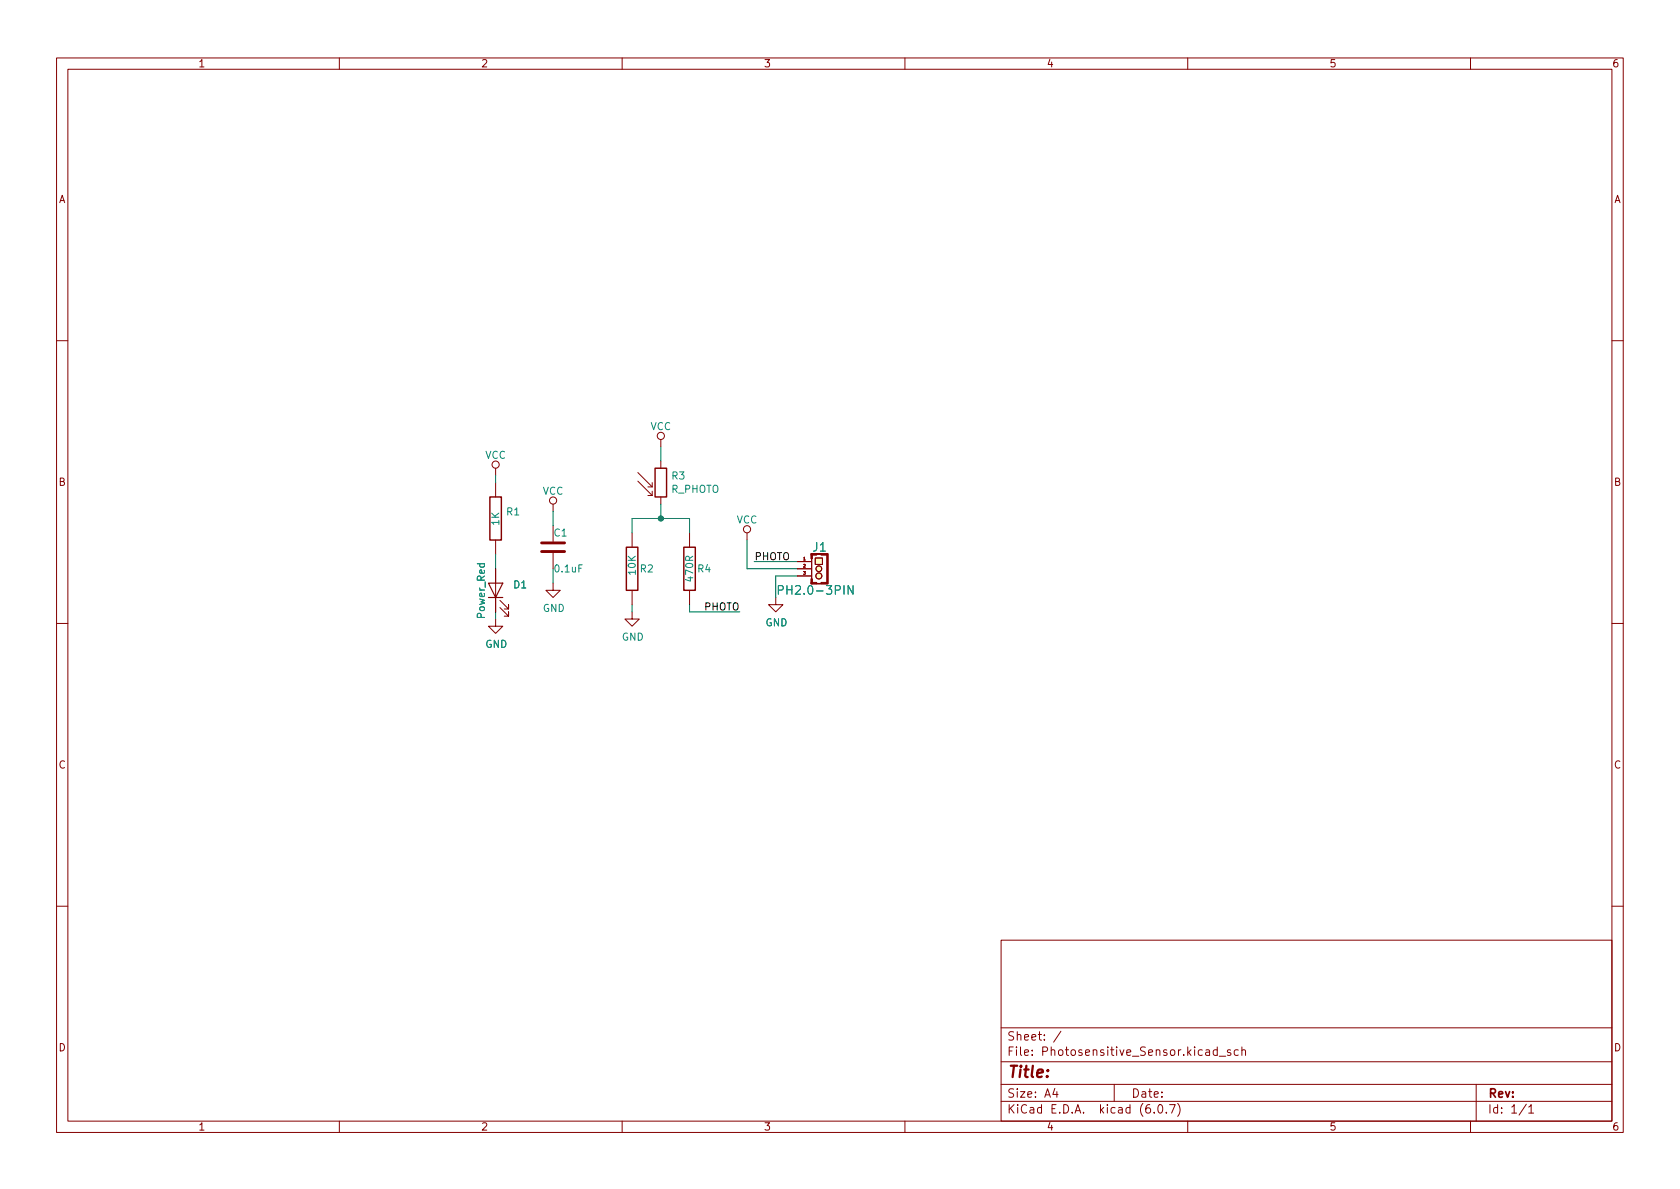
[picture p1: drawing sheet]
<svg xmlns="http://www.w3.org/2000/svg" width="297mm" height="210mm" viewBox="0 0 297 210" stroke-linecap="round" stroke-linejoin="round" font-family="sans-serif">
<g fill="none" stroke="#840000" stroke-width=".18">
<path d="M10 10.2h277v190.1h-277zM12 12.2h273v186.1h-273zM60 10.2v2M110 10.2v2M160 10.2v2M210 10.2v2M260 10.2v2M10 60.2h2M116.8 77.7v1.3M285 60.2h2M87.6 82.8v1.3M87.6 85.3v2.6"/>
<path d="M87.6 95.5v2.5M97.8 89.1v1.3M97.8 93v2.8M97.8 97.8v2.8M111.8 94.2v2.6M112.8 85.1l2.5 2.5M112.8 83.6l2.5 2.5M114.6 87.6h.7M114.6 86.1h.7M115.3 85.3v.8M115.3 86.9v.7M116.8 81.5v1.3"/>
<path d="M116.8 87.9v1.2M121.9 94.2v2.6M132.1 94.2v1.3M141 99.3h2.5M143.5 97.9h2.8v5.3h-2.8zM143.5 98.8v3.6M144.1 98.7h1.3v1.1h-1.3zM10 110.2h2M87.6 109.5v1.2h1.3l-1.3 1.3-1.2-1.3h1.2M87.6 100.6v7.6M88.4 107.4l1.5 1.6v-.8v.8h-.7M88.4 106.2l1.5 1.5v-.8v.8h-.7"/>
<path d="M97.8 103.1v1.3h1.3l-1.3 1.3-1.3-1.3h1.3M111.8 108.2v1.3h1.2l-1.2 1.2-1.3-1.2h1.3M111.8 104.4v2.5M121.9 104.4v2.5M137.2 105.7v1.2h1.2l-1.2 1.3-1.3-1.3h1.3M141 100.6h2.5M141 101.8h2.5M285 110.2h2M10 160.2h2M177 166.3h108v32h-108zM285 160.2h2M60 198.3v2"/>
<path d="M110 198.3v2M160 198.3v2M177 194.8h108M177 191.8h108M177 187.8h108M177 181.8h108M186.5 192.5l-.4 1h1M186.9 193v1M187.6 182.4l-1.3 1.9M197 191.8v3M204.1 196.7v.1M204.9 195.4l.2-.1a.81 .81 0 0 1 .6 .7 .81 .81 0 0 1-.3 .8h-.2a.81 .81 0 0 1-.6-.6 .81 .81 0 0 1 .3-.8z"/>
<path d="M206.2 196.7v.1M206.8 195.3h1l-.7 1.5M208.2 195.1a1.72 1.72 0 0 1 0 2.3M210 198.3v2M215.2 185.7l-.4-.1-.3 .3v.4l.1 .3h.6M215.2 185.1v1.5M215.6 186.8h1.1M217.6 185.7l-.4-.1-.2 .2 .1 .3 .5 .1v.4h-.6M218.9 185.7l-.4-.1-.3 .3v.4l.2 .3h.5M219.6 185.8l.2-.2 .3 .1 .1 .9M219.6 185.1v1.5M260 198.3v2"/>
<path d="M261 191.8v6.5M269.9 195.3l-1.3 1.9M270.3 195.8l.4-.5v1.5M270.3 196.8h.9"/>
<circle cx="116.8" cy="77.1" r=".63"/>
<circle cx="87.6" cy="82.2" r=".63"/>
<circle cx="97.8" cy="88.5" r=".63"/>
<circle cx="132.1" cy="93.6" r=".63"/>
<circle cx="144.8" cy="101.8" r=".53"/>
<circle cx="144.8" cy="100.6" r=".51"/>
</g>
<g fill="#ffffc2" stroke="#ffffc2" stroke-width=".18">
<path d="M144.1 98.7h1.3v1.1h-1.3z"/>
<circle cx="144.8" cy="101.8" r=".53"/>
<circle cx="144.8" cy="100.6" r=".51"/>
</g>
<g fill="#840000" stroke="#840000" stroke-width=".18">
<path d="M146.2 97.9h.2v5.3h-.2z"/>
<path d="M145.2 97.9h1.1v.3h-1.1z"/>
<path d="M143.4 102.4h.2v.8h-.2z"/>
<path d="M143.4 97.9h.2v.9h-.2z"/>
</g>
<path d="M137.6 104.4l.7-.1 .2-.2-.1-.4-.2-.1h-.6v1.5M150.8 103.6v1.5l-.8-1.5v1.5" fill="none" stroke="#008484" stroke-width=".18"/>
<path d="M86.6 87.9h2v7.6h-2zM110.7 96.8h2.1v7.6h-2.1zM115.8 82.8h2.1v5.1h-2.1zM120.9 96.8h2v7.6h-2z" fill="none" stroke="#840000" stroke-width=".25"/>
<path d="M86.4 103.1h2.5l-1.3 2.6zM86.4 105.7h2.5" fill="none" stroke="#840000" stroke-width=".2"/>
<path d="M95.8 97.5h4M95.8 96h4" fill="none" stroke="#840000" stroke-width=".51"/>
<g fill="none" stroke="#008400" stroke-width=".18">
<path d="M116.8 79v2.5M87.6 84.1v1.2M87.6 98v2.6M97.8 90.4v2.6M111.8 94.2v-2.5h10.1v2.5M116.8 89.1v2.6M132.1 95.5v5.1h8.9M133.3 99.3h7.7M87.6 108.2v1.3M97.8 100.6v2.5M111.8 106.9v1.3M121.9 106.9v1.3h8.9"/>
<path d="M141 101.8h-3.8v3.9"/>
</g>
<circle cx="116.8" cy="91.7" r=".46" fill="#008400" stroke="#008400" stroke-width=".18"/>
<text font-size="2.8" fill="#840000" x="178" y="190.6">Title:</text>
<g font-size="2.1" fill="#008484">
<text x="143.7" y="97.5">J1</text>
<text x="138.6" y="105.2">PH2.0-3PIN</text>
</g>
<g font-size="2.1" fill="#840000">
<text x="178" y="184">Sheet: /</text>
<text x="178" y="186.7">File: Photosensitive_Sensor.kicad_sch</text>
<text x="178" y="196.9">KiCad E.D.A. kicad (6.0.7)</text>
<text x="178" y="194.1">Size: A4</text>
<text x="200" y="194.1">Date:</text>
<text x="263" y="194.1">Rev:</text>
<text x="263" y="196.9">Id: 1/1</text>
</g>
<g font-size="1.8" fill="#840000">
<text x="35" y="11.9">1</text>
<text x="85" y="11.9">2</text>
<text x="135" y="11.9">3</text>
<text x="185" y="11.9">4</text>
<text x="235" y="11.9">5</text>
<text x="285" y="11.9">6</text>
<text x="10.3" y="35.9">A</text>
<text x="285.3" y="35.9">A</text>
<text x="10.3" y="85.9">B</text>
<text x="285.3" y="85.9">B</text>
<text x="10.3" y="135.9">C</text>
<text x="285.3" y="135.9">C</text>
<text x="10.3" y="185.9">D</text>
<text x="285.3" y="185.9">D</text>
<text x="35" y="199.9">1</text>
<text x="85" y="199.9">2</text>
<text x="135" y="199.9">3</text>
<text x="185" y="199.9">4</text>
<text x="235" y="199.9">5</text>
<text x="285" y="199.9">6</text>
</g>
<g font-size="1.8" fill="#008484">
<text x="115" y="76">VCC</text>
<text x="85.8" y="81.1">VCC</text>
<text x="95.9" y="87.5">VCC</text>
<text x="118.7" y="87.1">R_PHOTO</text>
<text x="118.8" y="84.8">R3</text>
<text x="88.3" y="92.9" transform="rotate(-90 88.3 92.9)">1K</text>
<text x="89.6" y="91.1">R1</text>
<text x="98" y="94.9">C1</text>
<text x="130.2" y="92.6">VCC</text>
<text x="98.2" y="101.2">0.1uF</text>
<text x="112.4" y="101.6" transform="rotate(-90 112.4 101.6)">10K</text>
<text x="113.2" y="101.2">R2</text>
<text x="123.4" y="101.2">R4</text>
<text x="90.8" y="104">D1</text>
<text x="122.6" y="102.7" transform="rotate(-90 122.6 102.7)">470R</text>
<text x="85.7" y="109.3" transform="rotate(-90 85.7 109.3)">Power_Red</text>
<text x="96" y="108.2">GND</text>
<text x="109.9" y="113.3">GND</text>
<text x="135.3" y="110.7">GND</text>
<text x="85.8" y="114.5">GND</text>
</g>
<g font-size="1.8">
<text x="133.3" y="99">PHOTO</text>
<text x="124.5" y="107.9">PHOTO</text>
</g>
<g font-size=".7" fill="#840000">
<text x="142" y="99.1">1</text>
<text x="142" y="100.3">2</text>
<text x="142" y="101.6">3</text>
</g>
</svg>
